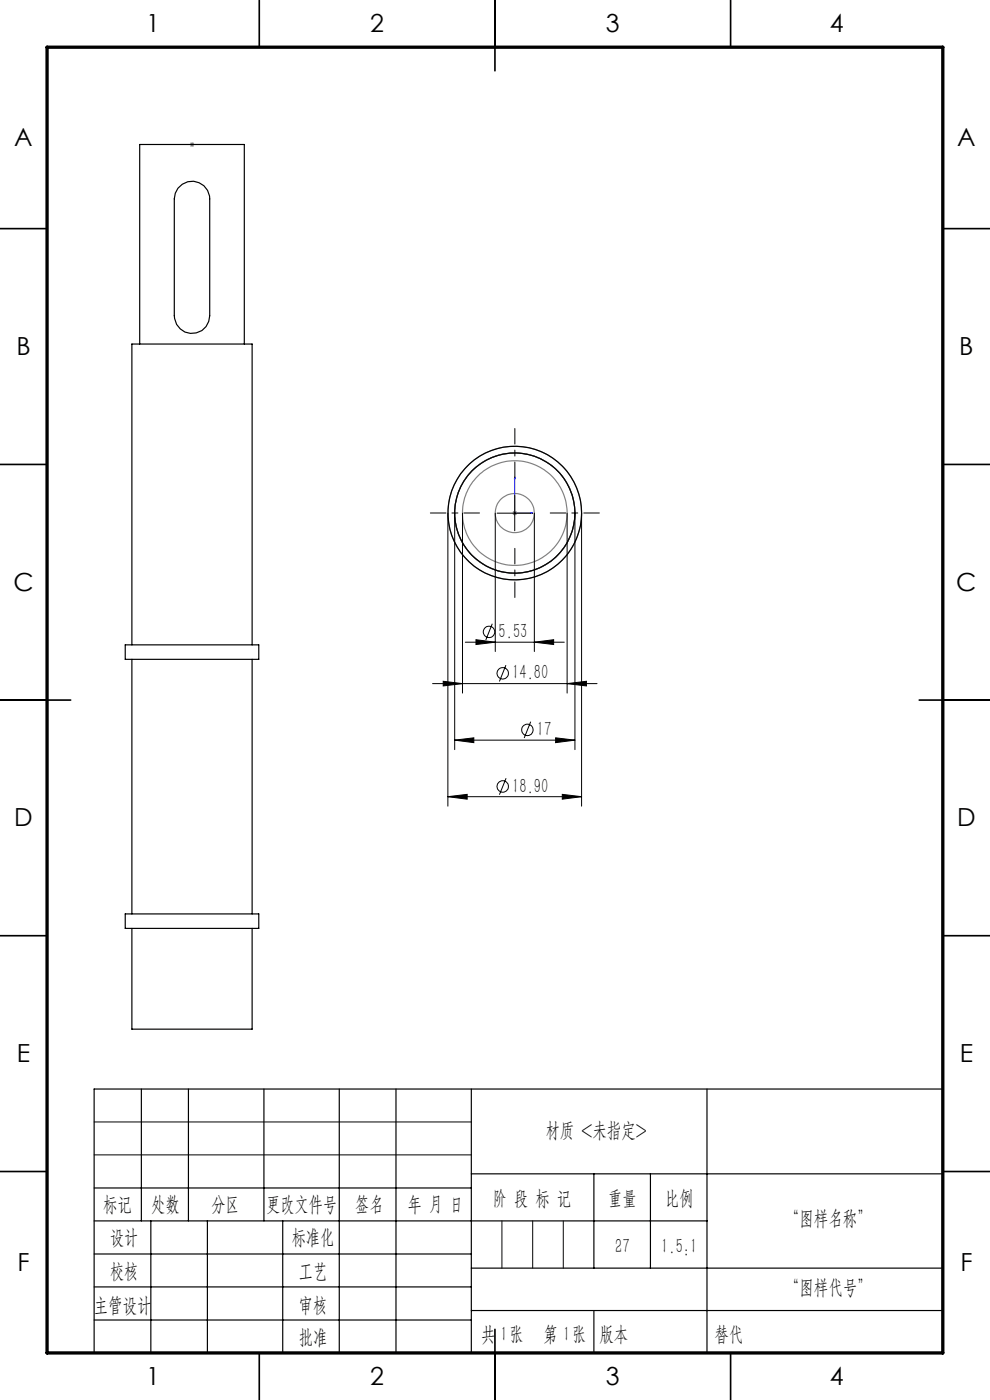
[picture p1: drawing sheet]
<svg xmlns="http://www.w3.org/2000/svg" width="210mm" height="297mm" viewBox="0 0 210 297" stroke-linecap="round" stroke-linejoin="round" font-family="sans-serif">
<g fill="none" stroke="#000" stroke-width=".21">
<path d="M95 108.9v62.1M96.4 108.9v50.1M98.1 108.9v38.1M105.1 108.9v29.3M105.4 108.9h7.6M109.2 105.1v7.5M113.3 108.9v29.3M120.3 108.9v38.1M122 108.9v50.1M123.4 108.9v62.1M98.7 136.2h21M101 135.7l4.1 .5-4.1 .5z"/>
<path d="M104.4 132.3l-1.4 3.5M113.3 136.2l4.1-.5v1zM91.8 145h34.8M94 144.5l4.1 .5-4.1 .5zM96.4 157l4.1-.5v1zM96.4 157h25.6M107.3 141.1l-1.4 3.5M112.6 153.1l-1.4 3.5M117.9 156.5l4.1 .5-4.1 .5zM120.3 145l4.1-.5v1zM95 169l4.1-.5v1zM95 169h28.4"/>
<path d="M107.4 165.1l-1.5 3.5M119.3 168.5l4.1 .5-4.1 .5zM20 238h80M20 245h80"/>
<circle cx="103.7" cy="134.1" r="1.22"/>
<circle cx="106.6" cy="142.8" r="1.21"/>
<circle cx="111.9" cy="154.8" r="1.21"/>
<circle cx="106.6" cy="166.8" r="1.2"/>
</g>
<path d="M40.6 30.7h.2zM40.7 30.7h.1M40.7 30.7h3.9M44.6 30.7h-.4h.4M109.2 101.2l.1 .4h-.2zM109.2 101.2v7.7h3.8M112.6 108.8l.4 .1h-.4z" fill="none" stroke="#00f" stroke-width=".21"/>
<path d="M40.2 30.7h1M40.4 30.3l.7 .7M40.7 30.2v1M41.1 30.3l-.7 .7M108.7 108.9h1M108.8 108.5l.7 .7M109.2 108.3v1.1M109.5 108.5l-.7 .7" fill="none" stroke="#808080" stroke-width=".21"/>
<g fill="none" stroke="#808080" stroke-width=".25">
<circle cx="109.2" cy="108.8" r="11.1"/>
<circle cx="109.2" cy="108.8" r="4.2"/>
<circle cx="109.2" cy="108.9" r="12.8"/>
<circle cx="109.2" cy="108.8" r="14.2"/>
</g>
<g fill="none" stroke="#000" stroke-width=".25">
<path d="M30 231v28M40 231v28M56 231v28M72 231v56M84 231v56M100 231v56M150 231v56M200 231h-180v56M20 252h80M20 259h130M32 259v28M44 259v28"/>
<path d="M60 259v28M100 249h100M126 249v20M138 249v20M20 266h80M20 273h80M100 269h100M100 278h100M20 280h80"/>
</g>
<g fill="none" stroke="#000" stroke-width=".35">
<path d="M55 0v10M105 0v15M155 0v10M0 48.5h10M200 48.5h10M0 98.5h10M200 98.5h10M0 148.5h15M195 148.5h15M0 198.5h10M200 198.5h10M0 248.5h10"/>
<path d="M200 248.5h10M55 287v10M105 282v15M155 287v10"/>
</g>
<path d="M10 10h190v277h-190z" fill="none" stroke="#000" stroke-width=".7"/>
<path d="M106.5 259v10M113 259v10M119.5 259v10" fill="none" stroke="#0a0605" stroke-width=".21"/>
<path d="M126 278v9" fill="none" stroke="#0a0605" stroke-width=".25"/>
<path d="M101.7 108.8h-10.4M109.2 101.3v-10.4M109.2 116.3v10.5M116.7 108.8h10.4" fill="none" stroke="#000" stroke-width=".21" stroke-dasharray="30.5 1.3 1.3 1.3" stroke-dashoffset="27.2"/>
<path d="M44.2 30.7h.4zM40.6 30.7h.2zM112.6 108.8l.4 .1h-.4zM109.2 101.2l.1 .4h-.2z" fill="#00f"/>
<path d="M94 144.5l4.1 .5-4.1 .5zM120.3 145l4.1-.5v1zM96.4 157l4.1-.5v1zM117.9 156.5l4.1 .5-4.1 .5zM95 169l4.1-.5v1zM119.3 168.5l4.1 .5-4.1 .5zM101 135.7l4.1 .5-4.1 .5zM113.3 136.2l4.1-.5v1z" fill="#000"/>
<g fill="none" stroke="#000" stroke-width=".25">
<path d="M37.7 39.9a3.8 3.8 0 0 1 4.2-1.2 3.8 3.8 0 0 1 2.6 3.5v24.8a3.8 3.8 0 0 1-3.8 3.7 3.8 3.8 0 0 1-3.7-3.7v-24.8l.2-1.2zM29.6 73v-42.3h22.2v42.3M26.6 136.8h28.3v3.1h-28.3zM28 136.8v-63.8h25.5v63.8M28 139.9v54M53.5 139.9v54M26.6 193.9h28.3v3.1h-28.3zM28 197v21.3h25.5v-21.3"/>
<circle cx="109.2" cy="108.8" r="14.2"/>
<circle cx="109.2" cy="108.8" r="12.7"/>
</g>
<g font-size="5.3">
<text x="31" y="6.8">1</text>
<text x="78.5" y="6.8">2</text>
<text x="128.5" y="6.8">3</text>
<text x="176" y="6.8">4</text>
<text x="3" y="31.1">A</text>
<text x="203" y="31.1">A</text>
<text x="3.5" y="75.3">B</text>
<text x="203.5" y="75.3">B</text>
<text x="2.8" y="125.3">C</text>
<text x="202.8" y="125.3">C</text>
<text x="3" y="175.3">D</text>
<text x="203" y="175.3">D</text>
<text x="3.6" y="225.3">E</text>
<text x="203.6" y="225.3">E</text>
<text x="3.7" y="269.6">F</text>
<text x="203.7" y="269.6">F</text>
<text x="31" y="293.8">1</text>
<text x="78.5" y="293.8">2</text>
<text x="128.5" y="293.8">3</text>
<text x="176" y="293.8">4</text>
</g>
<g font-size="4.4">
<text x="105.8" y="135.3">5.53</text>
<text x="108.7" y="144.1">14.80</text>
<text x="113.9" y="156.1">17</text>
<text x="108.7" y="168.1">18.90</text>
<text x="115.7" y="241.2">材质 &lt;未指定&gt;</text>
<text x="21.9" y="256.9">标记</text>
<text x="32.1" y="256.9">处数</text>
<text x="44.9" y="256.9">分区</text>
<text x="56.5" y="256.9">更改文件号</text>
<text x="75.4" y="256.9">签名</text>
<text x="86.5" y="256.9">年 月 日</text>
<text x="104.5" y="255.6">阶 段 标 记</text>
<text x="129" y="255.6">重量</text>
<text x="141.1" y="255.6">比例</text>
<text x="23.3" y="263.9">设计</text>
<text x="61.9" y="263.9">标准化</text>
<text x="166.5" y="259.8">“图样名称”</text>
<text x="130.5" y="265.7">27</text>
<text x="140.3" y="265.7">1.5:1</text>
<text x="23.3" y="271.1">校核</text>
<text x="63.4" y="271">工艺</text>
<text x="166.5" y="274.6">“图样代号”</text>
<text x="19.9" y="278.3">主管设计</text>
<text x="63.4" y="278.3">审核</text>
<text x="63.4" y="285.2">批准</text>
<text x="102.1" y="284.4">共 张</text>
<text x="106.1" y="284.4">1</text>
<text x="115.3" y="284.4">第 张</text>
<text x="119.5" y="284.4">1</text>
<text x="127.1" y="284.4">版本</text>
</g>
<text font-size="4.4" fill="#0a0605" x="151.6" y="284.4">替代</text>
</svg>
